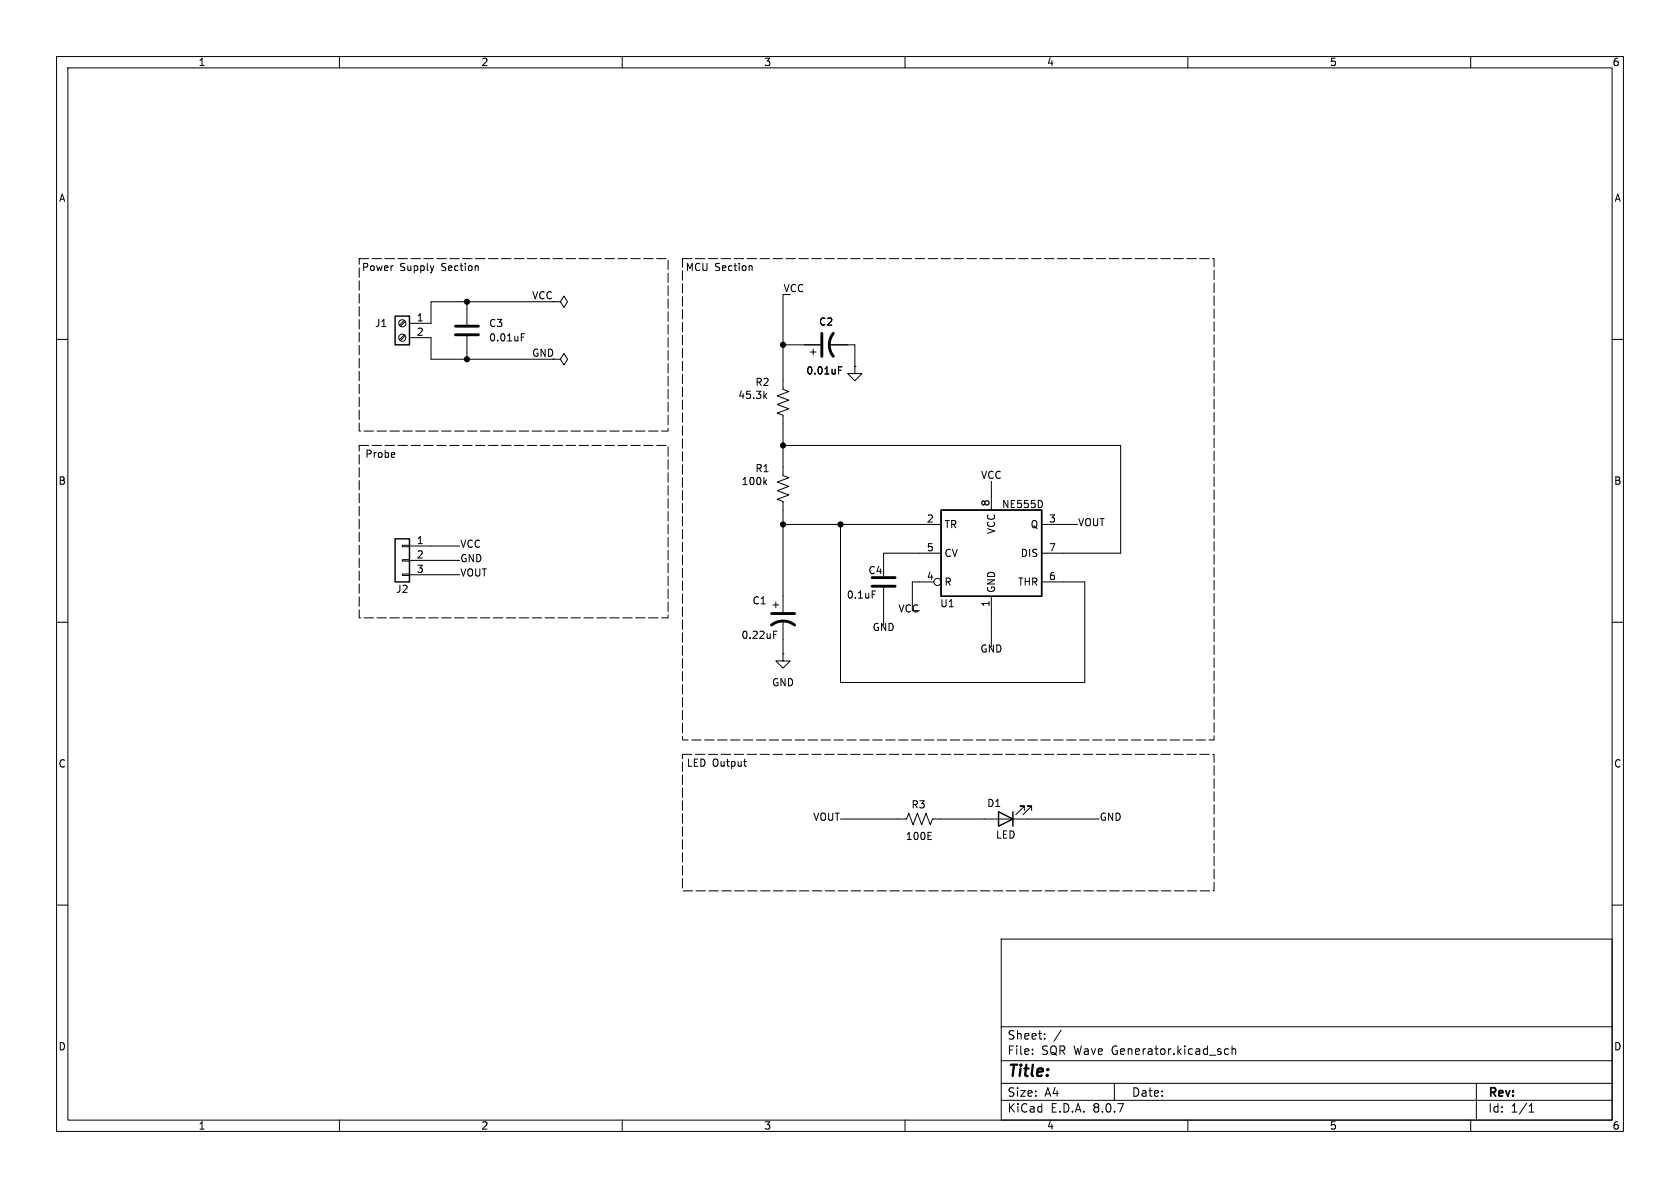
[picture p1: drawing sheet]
<svg xmlns="http://www.w3.org/2000/svg" width="297mm" height="210mm" viewBox="0 0 297 210" stroke-linecap="round" stroke-linejoin="round" font-family="sans-serif">
<g fill="none" stroke="#000" stroke-width=".18">
<path d="M10 10h277v190h-277zM12 12h273v186h-273zM60 10v2M110 10v2M160 10v2M210 10v2M260 10v2M71.5 59.2l-.9 .8M71.5 56.6l-.9 .9M71.7 59.4l-.9 .8M71.7 56.8l-.9 .9M72.4 59.7h3.8v3.8h22.9l.6-1 .6 1-.6 1-.6-1"/>
<path d="M82.5 53.3v4.1M82.5 59.4v4.1M84.5 47l.1 .8M92.2 59.6h.4M92.2 59h.6M99.1 53.3l.6 1.1 .6-1.1-.6-1-.6 1h-22.9v3.9h-3.8M132.6 47l.4 .2v.6M138.4 52.1v16.7l1 .4-2 .8 2 .7-2 .8 2 .8-2 .7 1 .4v10.7l1 .4-2 .7 2 .8-2 .7 2 .8-2 .8 1 .3v19.6M10 60h2M135.2 69.9l.3 .5M135.5 69.6l-.4 .5M138.4 78.7h59.7v19.1h-14"/>
<path d="M138.4 61h6.6M143.3 62.2h1M143.8 61.7v1M146.6 61h4.5v3.8M148.2 65.4h.5M148.2 64.8h.6M151.1 64.8v1.2h1.3l-1.3 1.3-1.2-1.3h1.2M151.1 64.8h.1M285 60h2M69.7 80.1l.1 .2-.6 .1M71.1 98.9h1.3v.3h-1.3zM71.1 96.4h1.3v.2h-1.3z"/>
<path d="M72.4 96.5h8.9M72.4 99.1h8.9M135.2 85.2l.3 .5M135.5 84.8l-.4 .5M138.4 92.7h28M148.6 92.7v28h43.2v-17.8h-7.7M166.4 97.8h-10.2v4.1M175.3 85.1v5.1M184.1 92.7h6.4M184.2 88.8v.6M10 110h2M71.1 101.5h1.3v.2h-1.3z"/>
<path d="M72.4 101.6h8.9M136.7 106.9h1M136.8 112.2h.4M136.8 111.6h.6M137.2 106.4v1M138.4 115.6v1.2h1.3l-1.3 1.3-1.2-1.3h1.2M138.4 115.6h.1M138.4 109.7v5.9M154.2 104.5h.6M156.2 103.9v6.6M165.1 102.9h-3.8v5.1M175.3 105.4v8.9"/>
<path d="M285 110h2M131.5 134.6h.4M131.8 135.5h.1M148.6 144.8h11.7l.4-1 .7 2 .8-2 .7 2 .8-2 .8 2 .3-1h29.5M164.1 148.4h.6M164.1 147.1h.6M181.1 143.3v-.8h-.8h.8l-1.5 1.5M182.4 143.3v-.8h-.8h.8l-1.6 1.5M10 160h2M177 166h108v32h-108zM285 160h2M60 198v2"/>
<path d="M110 198v2M160 198v2M177 194.5h108M177 191.5h108M177 187.5h108M177 181.5h108M182.5 186.3v.1M182.5 185.5v.1M184.7 183.6v.1M184.7 182.8v.1M187.6 182.1l-1.3 2M197 191.5v3"/>
<path d="M210 198v2M216.5 186.3l.2 .1 .5-.1M217.2 185.5l-.5-.1-.2 .1M217.8 185.5l.2-.1 .4 .1 .1 .9M217.8 184.9v1.5M260 198v2M261 191.5v6.5M270.3 196.6h.9M270.3 195.5l.4-.4v1.5"/>
<circle cx="71.1" cy="59.7" r=".63"/>
<circle cx="71.1" cy="57.1" r=".63"/>
<circle cx="165.7" cy="102.9" r=".63"/>
</g>
<path d="M80.5 59.2h4.1M80.5 57.7h4.1M145.3 58.9v4.1M147.3 58.9a3.3 3.3 0 0 0 0 4.1M136.4 110.5a3.3 3.3 0 0 1 4.1 0M136.4 108.5h4.1M154.2 103.6h4M154.2 102.1h4" fill="none" stroke="#000" stroke-width=".51"/>
<path d="M69.8 55.9h2.6v5.1h-2.6zM69.8 95.3h2.6v7.6h-2.6zM166.4 90.2h17.7v15.2h-17.7zM176.5 143.5l2.6 1.3-2.6 1.3zM179.1 143.5v2.6" fill="none" stroke="#000" stroke-width=".25"/>
<path d="M63.5 45.7h54.6v30.5h-54.6zM120.6 45.7h94v85.1h-94zM63.5 78.7h54.6v30.5h-54.6zM120.6 133.4h94v24.1h-94z" fill="none" stroke="#000" stroke-width=".18" stroke-dasharray="1.7 .6"/>
<g fill="#000" stroke="#000" stroke-width=".18">
<circle cx="82.5" cy="53.3" r=".46"/>
<circle cx="82.5" cy="63.5" r=".46"/>
<circle cx="138.4" cy="78.7" r=".46"/>
<circle cx="138.4" cy="61" r=".46"/>
<circle cx="138.4" cy="92.7" r=".46"/>
<circle cx="148.6" cy="92.7" r=".46"/>
</g>
<text font-size="2.8" x="178" y="190.9">Title:</text>
<g font-size="2.1">
<text x="178" y="184">Sheet:</text>
<text x="178" y="186.7">File:</text>
<text x="184.1" y="186.7">SQR Wave Generator.kicad_sch</text>
<text x="178" y="196.9">KiCad</text>
<text x="178" y="194.1">Size:</text>
<text x="184.7" y="194.1">A4</text>
<text x="185.7" y="196.9">E.D.A.</text>
<text x="193.3" y="196.9">8.0.7</text>
<text x="200" y="194.1">Date:</text>
<text x="263" y="194.3">Rev:</text>
<text x="263" y="196.9">Id:</text>
<text x="267.1" y="196.9">1/1</text>
</g>
<g font-size="1.8">
<text x="35" y="11.9">1</text>
<text x="85" y="11.9">2</text>
<text x="135" y="11.9">3</text>
<text x="185" y="11.9">4</text>
<text x="235" y="11.9">5</text>
<text x="285" y="11.9">6</text>
<text x="10.3" y="35.9">A</text>
<text x="285.3" y="35.9">A</text>
<text x="63.9" y="48.1">Power</text>
<text x="70.7" y="48.1">Supply</text>
<text x="78.1" y="48.1">Section</text>
<text x="94" y="53">VCC</text>
<text x="121.1" y="48.1">MCU Section</text>
<text x="138.4" y="51.7">VCC</text>
<text x="66.2" y="58">J1</text>
<text x="73.6" y="56.9">1</text>
<text x="73.6" y="59.4">2</text>
<text x="86.4" y="58">C3</text>
<text x="144.7" y="57.8">C2</text>
<text x="86.4" y="60.6">0.01uF</text>
<text x="94" y="63.2">GND</text>
<text x="130.4" y="70.7">45.3k</text>
<text x="133.5" y="68.4">R2</text>
<text x="142.5" y="66.4">0.01uF</text>
<text x="64.5" y="81.1">Probe</text>
<text x="133.5" y="83.7">R1</text>
<text x="10.3" y="85.9">B</text>
<text x="131" y="86">100k</text>
<text x="173.3" y="84.7">VCC</text>
<text x="175" y="89.6" transform="rotate(-90 175 89.6)">8</text>
<text x="285.3" y="85.9">B</text>
<text x="163.8" y="92.5">2</text>
<text x="166.9" y="93.6">TR</text>
<text x="176.1" y="94.5" transform="rotate(-90 176.1 94.5)">VCC</text>
<text x="177" y="90">NE555D</text>
<text x="182.1" y="93.6">Q</text>
<text x="185.3" y="92.5">3</text>
<text x="190.5" y="93.2">VOUT</text>
<text x="73.6" y="96.3">1</text>
<text x="73.6" y="98.8">2</text>
<text x="73.6" y="101.3">3</text>
<text x="81.3" y="99.6">GND</text>
<text x="81.3" y="97">VCC</text>
<text x="153.4" y="101.7">C4</text>
<text x="163.8" y="97.5">5</text>
<text x="166.9" y="98.7">CV</text>
<text x="180.4" y="98.7">DIS</text>
<text x="185.3" y="97.5">7</text>
<text x="69.9" y="105">J2</text>
<text x="81.3" y="102.1">VOUT</text>
<text x="132.9" y="107">C1</text>
<text x="149.6" y="106">0.1uF</text>
<text x="163.8" y="102.6">4</text>
<text x="166.1" y="107.5">U1</text>
<text x="166.9" y="103.7">R</text>
<text x="175" y="107.4" transform="rotate(-90 175 107.4)">1</text>
<text x="176.1" y="104.9" transform="rotate(-90 176.1 104.9)">GND</text>
<text x="179.9" y="103.7">THR</text>
<text x="185.3" y="102.6">6</text>
<text x="131" y="113.1">0.22uF</text>
<text x="154.2" y="111.9">GND</text>
<text x="158.7" y="108.5">VCC</text>
<text x="173.2" y="115.7">GND</text>
<text x="136.4" y="121.5">GND</text>
<text x="10.3" y="135.9">C</text>
<text x="121.3" y="135.7">LED Output</text>
<text x="285.3" y="135.9">C</text>
<text x="161" y="143.1">R3</text>
<text x="174.4" y="142.8">D1</text>
<text x="143.7" y="145.3">VOUT</text>
<text x="160" y="148.7">100E</text>
<text x="176" y="148.4">LED</text>
<text x="194.3" y="145.3">GND</text>
<text x="10.3" y="185.9">D</text>
<text x="285.3" y="185.9">D</text>
<text x="35" y="199.9">1</text>
<text x="85" y="199.9">2</text>
<text x="135" y="199.9">3</text>
<text x="185" y="199.9">4</text>
<text x="235" y="199.9">5</text>
<text x="285" y="199.9">6</text>
</g>
</svg>
